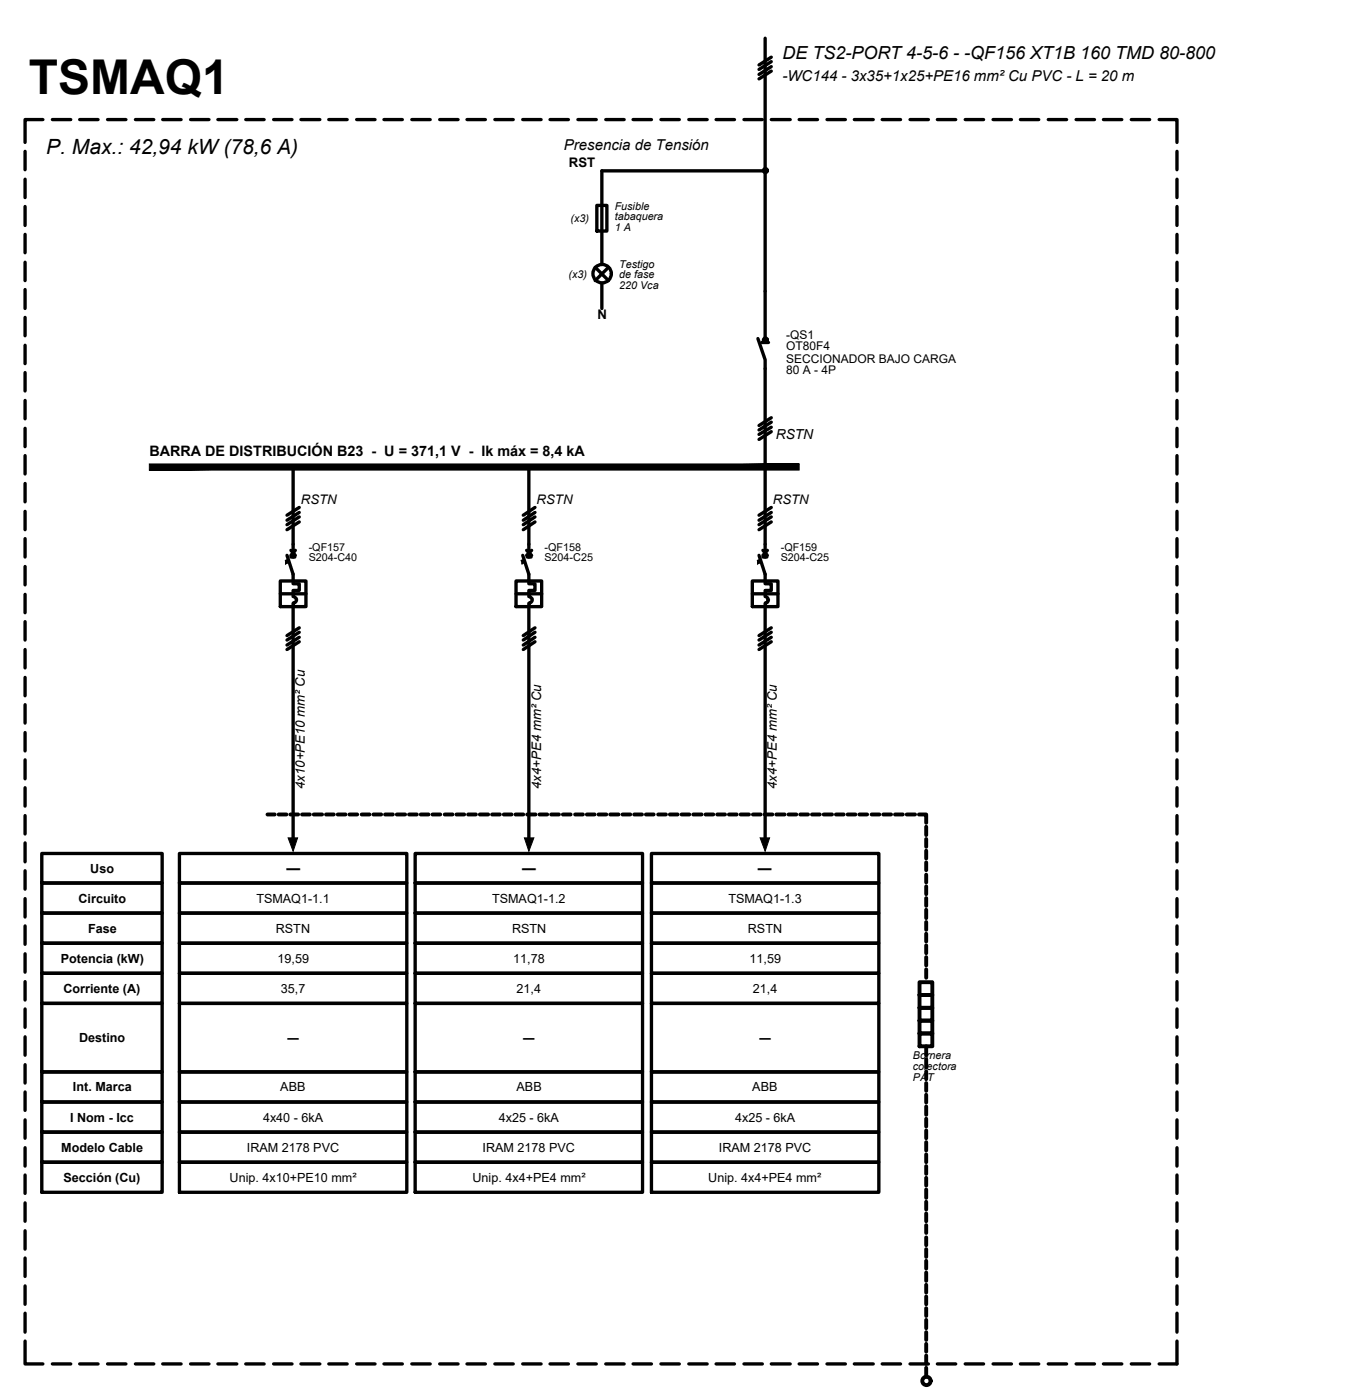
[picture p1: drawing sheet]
<svg xmlns="http://www.w3.org/2000/svg" width="103mm" height="106mm" viewBox="0 0 103 106" stroke-linecap="round" stroke-linejoin="round" font-family="sans-serif">
<!-- layer: UNI-MARCO -->
<g fill="none" stroke="#000" stroke-width=".25">
<path d="M1.9 11.5v1.4M1.9 13.6v1.4M1.9 15.7v1.4M1.9 17.8v1.4M1.9 19.9v1.4M3.3 9.1h-1.4v1.7M4 9.1h1.4M6.1 9.1h1.3M8.2 9.1h1.4M10.3 9.1h1.4M12.4 9.1h1.4M14.5 9.1h1.4"/>
<path d="M16.6 9.1h1.4M18.7 9.1h1.4M20.8 9.1h1.4M22.9 9.1h1.4M25 9.1h1.4M27.1 9.1h1.4M29.2 9.1h1.4M31.3 9.1h1.4M33.4 9.1h1.4M35.5 9.1h1.4M37.6 9.1h1.4M39.7 9.1h1.4"/>
<path d="M41.8 9.1h1.4M43.9 9.1h1.4M46 9.1h1.4M48.1 9.1h1.4M50.2 9.1h1.4M52.3 9.1h1.4M54.4 9.1h1.4M56.5 9.1h1.4M58.6 9.1h1.4M60.7 9.1h1.4M62.8 9.1h1.4M64.9 9.1h1.4"/>
<path d="M67 9.1h1.4M69.1 9.1h1.4M71.2 9.1h1.4M73.3 9.1h1.4M75.4 9.1h1.4M77.5 9.1h1.4M79.6 9.1h1.4M81.7 9.1h1.4M83.8 9.1h1.4M85.9 9.1h1.4M88.1 9.1h1.3v1.7M89.4 11.5v1.4"/>
<path d="M89.4 13.6v1.4M89.4 15.7v1.4M89.4 17.8v1.4M89.4 19.9v1.4M1.9 22v1.4M1.9 24.1v1.4M1.9 26.2v1.4M1.9 28.3v1.4M1.9 30.4v1.4M1.9 32.5v1.4M1.9 34.6v1.4M1.9 36.7v1.4"/>
<path d="M1.9 38.8v1.4M89.4 22v1.4M89.4 24.1v1.4M89.4 26.2v1.4M89.4 28.3v1.4M89.4 30.4v1.4M89.4 32.5v1.4M89.4 34.6v1.4M89.4 36.7v1.4M89.4 38.8v1.4M1.9 40.9v1.4M1.9 43v1.4"/>
<path d="M1.9 45.2v1.3M1.9 47.2v1.4M1.9 49.3v1.4M1.9 51.5v1.4M1.9 53.5v1.4M1.9 55.7v1.3M1.9 57.7v1.5M1.9 59.8v1.4M89.4 40.9v1.4M89.4 43v1.4M89.4 45.2v1.3M89.4 47.2v1.4"/>
<path d="M89.4 49.3v1.4M89.4 51.5v1.4M89.4 53.5v1.4M89.4 55.7v1.3M89.4 57.7v1.5M89.4 59.8v1.4M1.9 62v1.4M1.9 64v1.5M1.9 66.1v1.4M1.9 68.3v1.4M1.9 70.3v1.4M1.9 72.5v1.4"/>
<path d="M1.9 74.6v1.4M1.9 76.6v1.4M1.9 78.8v1.4M89.4 62v1.4M89.4 64v1.5M89.4 66.1v1.4M89.4 68.3v1.4M89.4 70.3v1.4M89.4 72.5v1.4M89.4 74.6v1.4M89.4 76.6v1.4M89.4 78.8v1.4"/>
<path d="M1.9 80.9v1.4M1.9 83v1.4M1.9 85.1v1.4M1.9 87.2v1.4M1.9 89.3v1.4M1.9 91.4v1.4M1.9 93.5v1.4M1.9 95.6v1.4M1.9 97.7v1.4M1.9 99.8v1.4M89.4 80.9v1.4M89.4 83v1.4"/>
<path d="M89.4 85.1v1.4M89.4 87.2v1.4M89.4 89.3v1.4M89.4 91.4v1.4M89.4 93.5v1.4M89.4 95.6v1.4M89.4 97.7v1.4M89.4 99.8v1.4M1.9 101.9v1.7h1.4M4 103.6h1.4M6.1 103.6h1.3M8.2 103.6h1.4"/>
<path d="M10.3 103.6h1.4M12.4 103.6h1.4M14.5 103.6h1.4M16.6 103.6h1.4M18.7 103.6h1.4M20.8 103.6h1.4M22.9 103.6h1.4M25 103.6h1.4M27.1 103.6h1.4M29.2 103.6h1.4M31.3 103.6h1.4M33.4 103.6h1.4"/>
<path d="M35.5 103.6h1.4M37.6 103.6h1.4M39.7 103.6h1.4M41.8 103.6h1.4M43.9 103.6h1.4M46 103.6h1.4M48.1 103.6h1.4M50.2 103.6h1.4M52.3 103.6h1.4M54.4 103.6h1.4M56.5 103.6h1.4M58.6 103.6h1.4"/>
<path d="M60.7 103.6h1.4M62.8 103.6h1.4M64.9 103.6h1.4M67 103.6h1.4M69.1 103.6h1.4M71.2 103.6h1.4M73.3 103.6h1.4M75.4 103.6h1.4M77.5 103.6h1.4M79.6 103.6h1.4M81.7 103.6h1.4M83.8 103.6h1.4"/>
<path d="M85.9 103.6h1.4M89.4 101.9v1.7h-1.3"/>
</g>
<!-- layer: UNI-LIN -->
<g fill="none" stroke="#000" stroke-width=".25">
<path d="M45.3 15.6h.8v2h-.8zM58.1 13h-12.4v7.1M58.1 2.9v22.8M58.6 5.4l-.9 .6M58.6 5.1l-.9 .6M58.6 4.7l-.9 .6M58.6 4.3l-.9 .6M22.3 35.5v6.8M22.7 39.6l-.9 .6M22.7 39.3l-.9 .6M22.7 38.9l-.9 .6M22.7 38.5l-.9 .6"/>
<path d="M40.2 35.5v6.8M40.6 39.6l-.8 .6M40.6 39.3l-.8 .6M40.6 38.9l-.8 .6M40.6 38.5l-.8 .6M45.2 20.3l1 1M45.7 21.5v1.9M46.2 20.3l-1 1M57.6 25.7l.5 1.6v15M57.9 26h.5M58.6 32.8l-.9 .6M58.6 32.5l-.9 .5"/>
<path d="M58.6 32.1l-.9 .6M58.6 31.7l-.9 .6M58.6 39.6l-.9 .6M58.6 39.3l-.9 .6M58.6 38.9l-.9 .6M58.6 38.5l-.9 .6M21.3 44.1h1.9v2h-1.9zM21.3 45.1h1.9M21.8 42.2l.5 1.4v.7h.4v.6h-.4v.4a.25 .25 0 0 1 .2 .3 .25 .25 0 0 1-.2 .2v18M22.1 41.8l.3 .4M22.1 42.3h.3M22.4 41.8l-.3 .4"/>
<path d="M22.7 48.8l-.9 .5M22.7 48.4l-.9 .6M22.7 48l-.9 .6M22.7 47.7l-.9 .6M39.2 44.1h1.9v2h-1.9zM39.2 45.1h1.9M39.7 42.2l.5 1.4v.7h.4v.6h-.4v.4a.25 .25 0 0 1 .2 .3 .25 .25 0 0 1-.2 .2v18M40 41.8l.4 .4M40 42.3h.3M40.4 41.8l-.4 .4M40.6 48.8l-.8 .5M40.6 48.4l-.8 .6"/>
<path d="M40.6 48l-.8 .6M40.6 47.7l-.8 .6M57.1 44.1h2v2h-2zM57.1 45.1h2M57.7 42.2l.4 1.4v.7h.5v.6h-.5v.4a.25 .25 0 0 1 .3 .3 .25 .25 0 0 1-.3 .2v18M58 42.3h.2M58 41.8l.3 .4M58.3 41.8l-.3 .4M58.6 48.8l-.9 .5M58.6 48.4l-.9 .6M58.6 48l-.9 .6M58.6 47.7l-.9 .6"/>
<circle cx="58.1" cy="13" r=".15"/>
<circle cx="45.7" cy="20.8" r=".7"/>
<circle cx="58.1" cy="25.8" r=".15"/>
</g>
<!-- layer: UNI-BARRA -->
<path d="M11.3 35.2v.5l49.4-.5zM11.3 35.7l49.4-.5v.5z" fill="#000" stroke="#000" stroke-width=".08"/>
<!-- layer: UNI-TABLA -->
<g fill="none" stroke="#000" stroke-width=".25">
<path d="M3.2 64.8h9.1v2.3h-9.1zM3.2 67.1h9.1v2.3h-9.1zM3.2 69.4h9.1v2.3h-9.1zM3.2 71.7h9.1v2.2h-9.1zM3.2 73.9h9.1v2.3h-9.1zM3.2 76.2h9.1v5.2h-9.1zM13.6 64.8h17.3v2.3h-17.3zM13.6 67.1h17.3v2.3h-17.3zM13.6 69.4h17.3v2.3h-17.3zM13.6 71.7h17.3v2.2h-17.3zM13.6 73.9h17.3v2.3h-17.3zM13.6 76.2h17.3v5.2h-17.3z"/>
<path d="M31.5 64.8h17.3v2.3h-17.3zM31.5 67.1h17.3v2.3h-17.3zM31.5 69.4h17.3v2.3h-17.3zM31.5 71.7h17.3v2.2h-17.3zM31.5 73.9h17.3v2.3h-17.3zM31.5 76.2h17.3v5.2h-17.3zM49.5 64.8h17.3v2.3h-17.3zM49.5 67.1h17.3v2.3h-17.3zM49.5 69.4h17.3v2.3h-17.3zM49.5 71.7h17.3v2.2h-17.3zM49.5 73.9h17.3v2.3h-17.3zM49.5 76.2h17.3v5.2h-17.3z"/>
<path d="M3.2 81.4h9.1v2.3h-9.1zM3.2 83.7h9.1v2.3h-9.1zM3.2 86h9.1v2.3h-9.1zM3.2 88.3h9.1v2.3h-9.1zM13.6 81.4h17.3v2.3h-17.3zM13.6 83.7h17.3v2.3h-17.3zM13.6 86h17.3v2.3h-17.3zM13.6 88.3h17.3v2.3h-17.3zM31.5 81.4h17.3v2.3h-17.3zM31.5 83.7h17.3v2.3h-17.3zM31.5 86h17.3v2.3h-17.3zM31.5 88.3h17.3v2.3h-17.3z"/>
<path d="M49.5 81.4h17.3v2.3h-17.3zM49.5 83.7h17.3v2.3h-17.3zM49.5 86h17.3v2.3h-17.3zM49.5 88.3h17.3v2.3h-17.3z"/>
</g>
<!-- layer: UNI-LIN -->
<g fill="#000" stroke="#000" stroke-width=".08">
<path d="M21.9 63.7h.7l-.3 1zM39.8 63.7h.8l-.4 1zM57.7 63.7h.8l-.4 1z"/>
<path d="M21.9 42.5l.1 .2-.3 .1zM21.7 42.6v.2l.2-.3z"/>
<path d="M39.8 42.5l.1 .2-.2 .1zM39.6 42.6l.1 .2 .1-.3z"/>
<path d="M57.7 42.5l.1 .2-.2 .1zM57.5 42.6l.1 .2 .1-.3z"/>
</g>
<!-- layer: UNI-PAT -->
<g fill="none" stroke="#000" stroke-width=".3">
<path d="M20.3 61.9h.6M21.2 61.9h.6M22.1 61.9h.5M22.9 61.9h.6M23.8 61.9h.7M24.8 61.9h.6M25.7 61.9h.5M26.5 61.9h.6M27.5 61.9h.6M28.4 61.9h.6M29.3 61.9h.5M30.1 61.9h.7"/>
<path d="M31.1 61.9h.6M32 61.9h.6M32.8 61.9h.6M33.8 61.9h.6M34.7 61.9h.6M35.6 61.9h.6M36.4 61.9h.7M37.4 61.9h.6M38.3 61.9h.6M39.2 61.9h.6M40 61.9h.7M41 61.9h.6"/>
<path d="M41.9 61.9h.6M42.8 61.9h.5M43.7 61.9h.6M44.6 61.9h.6M45.5 61.9h.6M46.4 61.9h.6M47.3 61.9h.6M48.2 61.9h.6M49.1 61.9h.6M50 61.9h.6M50.9 61.9h.6M51.8 61.9h.6"/>
<path d="M52.7 61.9h.6M53.6 61.9h.6M54.5 61.9h.6M55.4 61.9h.6M56.3 61.9h.6M57.2 61.9h.6M58.1 61.9h.6M59 61.9h.6M59.9 61.9h.6M60.8 61.9h.6M61.7 61.9h.6M62.6 61.9h.6"/>
<path d="M63.5 61.9h.6M64.4 61.9h.6M65.3 61.9h.6M66.2 61.9h.6M67.1 61.9h.6M68 61.9h.6M68.9 61.9h.6M69.8 61.9h.6v.6M69.8 78.5h1v1h-1zM69.8 77.5h1v1h-1zM69.8 76.6h1v.9h-1zM69.8 75.6h1v1h-1z"/>
<path d="M69.8 74.6h1v1h-1zM70.4 62.8v.6M70.4 63.7v.6M70.4 64.6v.6M70.4 65.5v.6M70.4 66.4v.6M70.4 67.3v.6M70.4 68.2v.6M70.4 69.1v.6M70.4 70v.6M70.4 70.9v.6M70.4 71.8v.6"/>
<path d="M70.4 72.7v.6M70.4 73.6v.7M70.4 79.5v.7M70.4 80.5v.6M70.4 81.4v.6M70.4 82.3v.6M70.4 83.2v.6M70.4 84.1v.6M70.4 85v.6M70.4 85.9v.6M70.4 86.8v.6M70.4 87.7v.6"/>
<path d="M70.4 88.6v.6M70.4 89.5v.6M70.4 90.4v.6M70.4 91.3v.6M70.4 92.2v.6M70.4 93.1v.6M70.4 94v.6M70.4 94.9v.6M70.4 95.8v.6M70.4 96.7v.6M70.4 97.6v.6M70.4 98.5v.6"/>
<path d="M70.4 99.4v.6M70.4 100.3v.6M70.4 101.2v.6M70.4 102.1v.6M70.4 103v.6M70.4 103.9v.7"/>
<circle cx="70.4" cy="104.9" r=".32"/>
</g>
<text font-size="3.6" x="2.2" y="7.1">TSMAQ1</text>
<text font-size="1.6" x="3.5" y="11.7">P. Max.: 42,94 kW (78,6 A)</text>
<text font-size="1.4" x="59.4" y="4.5">DE TS2-PORT 4-5-6 - -QF156 XT1B 160 TMD 80-800</text>
<g font-size="1.1">
<text x="42.8" y="11.4">Presencia de Tensión</text>
<text x="59.4" y="6.2">-WC144 - 3x35+1x25+PE16 mm² Cu PVC - L = 20 m</text>
<text x="11.3" y="34.7">BARRA DE DISTRIBUCIÓN B23 - U = 371,1 V - Ik máx = 8,4 kA</text>
</g>
<g font-size="1">
<text x="43.2" y="12.7">RST</text>
<text x="45.4" y="24.2">N</text>
<text x="58.9" y="33.4">RSTN</text>
<text x="22.9" y="38.3">RSTN</text>
<text x="40.8" y="38.3">RSTN</text>
<text x="58.7" y="38.3">RSTN</text>
<text x="23.2" y="59.9" transform="rotate(-90 23.2 59.9)">4x10+PE10 mm² Cu</text>
<text x="41.1" y="59.9" transform="rotate(-90 41.1 59.9)">4x4+PE4 mm² Cu</text>
<text x="59" y="59.9" transform="rotate(-90 59 59.9)">4x4+PE4 mm² Cu</text>
<text x="6" y="68.6">Circuito</text>
<text x="6.7" y="70.8">Fase</text>
<text x="6.9" y="66.3">Uso</text>
<text x="19.5" y="68.6">TSMAQ1-1.1</text>
<text x="21" y="70.8">RSTN</text>
<text x="21.8" y="66.3">—</text>
<text x="37.4" y="68.6">TSMAQ1-1.2</text>
<text x="38.9" y="70.8">RSTN</text>
<text x="39.7" y="66.3">—</text>
<text x="55.3" y="68.6">TSMAQ1-1.3</text>
<text x="56.8" y="70.8">RSTN</text>
<text x="57.6" y="66.3">—</text>
<text x="4.6" y="73.1">Potencia (kW)</text>
<text x="4.8" y="75.4">Corriente (A)</text>
<text x="21.1" y="73.1">19,59</text>
<text x="21.3" y="75.4">35,7</text>
<text x="39" y="73.1">11,78</text>
<text x="39.2" y="75.4">21,4</text>
<text x="56.9" y="73.1">11,59</text>
<text x="57.2" y="75.4">21,4</text>
<text x="5.5" y="82.9">Int. Marca</text>
<text x="6" y="79.2">Destino</text>
<text x="21.3" y="82.9">ABB</text>
<text x="39.2" y="82.9">ABB</text>
<text x="57.1" y="82.9">ABB</text>
<text x="4.7" y="87.5">Modelo Cable</text>
<text x="4.8" y="89.8">Sección (Cu)</text>
<text x="5.3" y="85.2">I Nom - Icc</text>
<text x="17.4" y="89.8">Unip. 4x10+PE10 mm²</text>
<text x="18.8" y="87.5">IRAM 2178 PVC</text>
<text x="20" y="85.2">4x40 - 6kA</text>
<text x="35.9" y="89.8">Unip. 4x4+PE4 mm²</text>
<text x="36.7" y="87.5">IRAM 2178 PVC</text>
<text x="37.9" y="85.2">4x25 - 6kA</text>
<text x="53.8" y="89.8">Unip. 4x4+PE4 mm²</text>
<text x="54.6" y="87.5">IRAM 2178 PVC</text>
<text x="55.8" y="85.2">4x25 - 6kA</text>
</g>
<g font-size=".9">
<text x="59.7" y="25.7">-QS1</text>
<text x="59.7" y="26.6">OT80F4</text>
<text x="59.7" y="27.5">SECCIONADOR BAJO CARGA</text>
<text x="59.7" y="28.4">80 A - 4P</text>
<text x="21.8" y="79.1">—</text>
<text x="39.8" y="79.1">—</text>
<text x="57.7" y="79.1">—</text>
</g>
<g font-size=".8">
<text x="43.3" y="16.9">(x3)</text>
<text x="46.7" y="15.9">Fusible</text>
<text x="46.7" y="16.7">tabaquera</text>
<text x="46.7" y="17.6">1 A</text>
<text x="43.2" y="21.1">(x3)</text>
<text x="47" y="20.3">Testigo</text>
<text x="47" y="21.1">de fase</text>
<text x="47" y="22">220 Vca</text>
<text x="23.5" y="41.9">-QF157</text>
<text x="41.4" y="41.9">-QF158</text>
<text x="59.3" y="41.9">-QF159</text>
<text x="23.5" y="42.7">S204-C40</text>
<text x="41.4" y="42.7">S204-C25</text>
<text x="59.3" y="42.7">S204-C25</text>
<text x="69.3" y="80.5">Bornera</text>
<text x="69.3" y="81.3">colectora</text>
<text x="69.3" y="82.1">PAT</text>
</g>
</svg>
